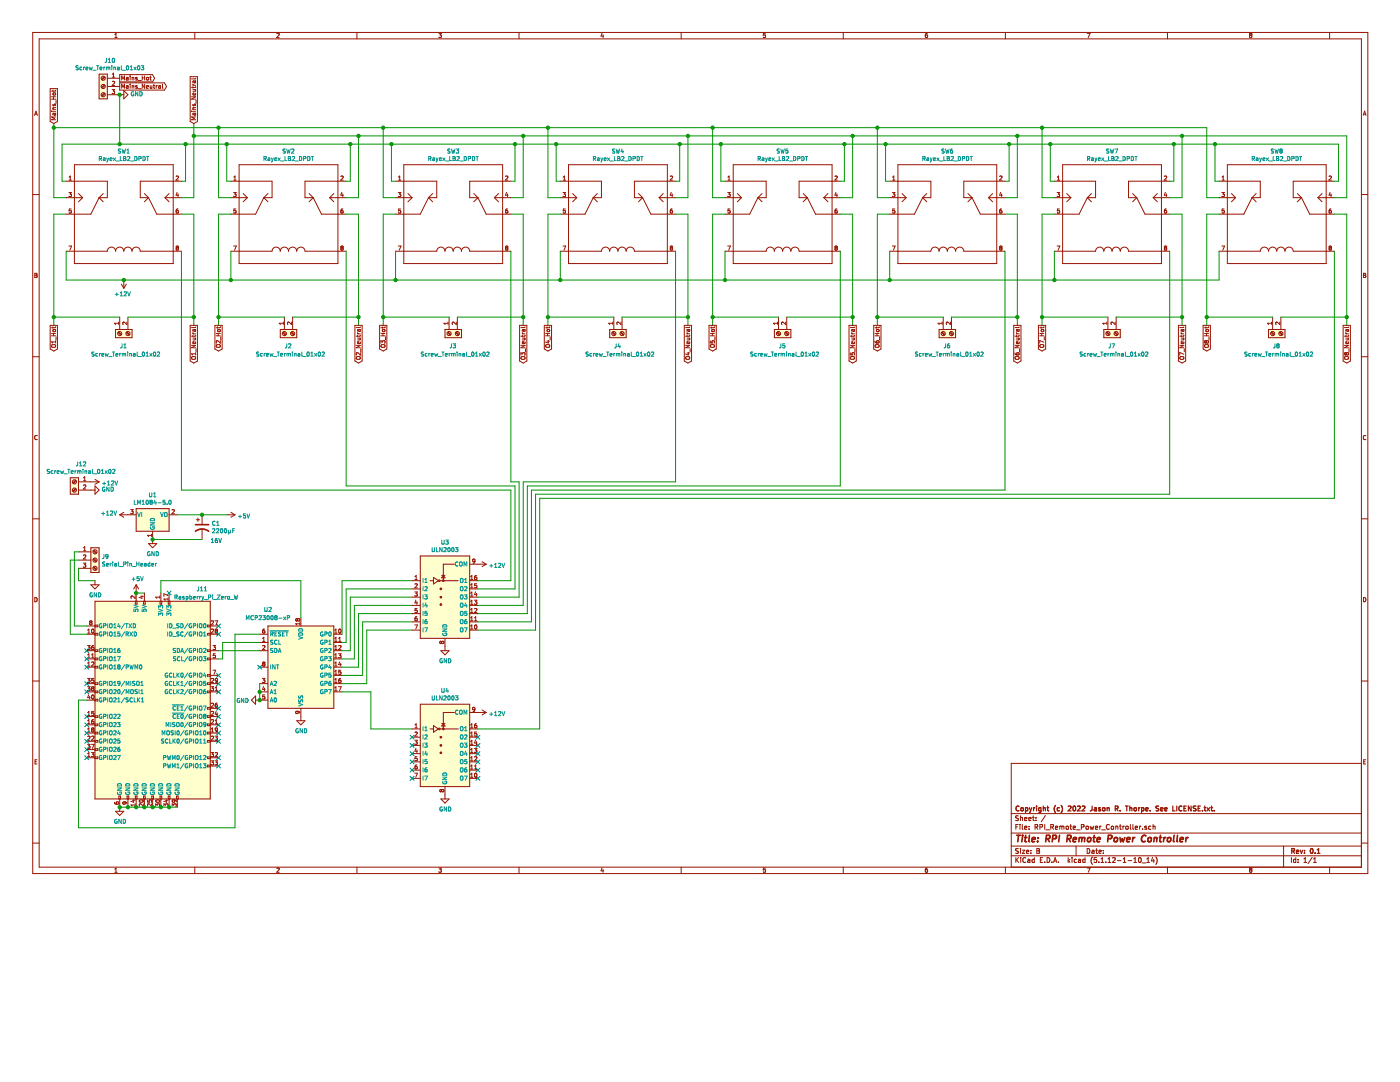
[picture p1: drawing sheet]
EESchema Schematic File Version 4
EELAYER 30 0
EELAYER END
$Descr B 17000 11000
encoding utf-8
Sheet 1 1
Title "RPI Remote Power Controller"
Date ""
Rev "0.1"
Comp "Copyright (c) 2022 Jason R. Thorpe. See LICENSE.txt."
Comment1 ""
Comment2 ""
Comment3 ""
Comment4 ""
$EndDescr
Wire Wire Line
	4150 7050 5000 7050
Wire Wire Line
	4200 7150 5000 7150
Wire Wire Line
	4250 7250 5000 7250
$Comp
L Regulator_Linear:LM1084-5.0 U1
U 1 1
P 1850 6250
F 0 "U1" H 1850 6492 50  0000 C CNN
F 1 "LM1084-5.0" H 1850 6401 50  0000 C CNN
F 2 "Package_TO_SOT_THT:TO-220-3_Vertical" H 1850 6500 50  0001 C CIN
F 3 "http://www.ti.com/lit/ds/symlink/lm1084.pdf" H 1850 6250 50  0001 C CNN
	1    1850 6250
	1    0    0    -1  
$EndComp
$Comp
L power:+12V #PWR0101
U 1 1
P 1550 6250
F 0 "#PWR0101" H 1550 6100 50  0001 C CNN
F 1 "+12V" V 1565 6378 50  0000 L CNN
F 2 "" H 1550 6250 50  0001 C CNN
F 3 "" H 1550 6250 50  0001 C CNN
	1    1550 6250
	0    -1   -1   0   
$EndComp
$Comp
L power:GND #PWR0102
U 1 1
P 1850 6550
F 0 "#PWR0102" H 1850 6300 50  0001 C CNN
F 1 "GND" H 1855 6377 50  0000 C CNN
F 2 "" H 1850 6550 50  0001 C CNN
F 3 "" H 1850 6550 50  0001 C CNN
	1    1850 6550
	1    0    0    -1  
$EndComp
$Comp
L power:+5V #PWR0103
U 1 1
P 2750 6250
F 0 "#PWR0103" H 2750 6100 50  0001 C CNN
F 1 "+5V" V 2765 6378 50  0000 L CNN
F 2 "" H 2750 6250 50  0001 C CNN
F 3 "" H 2750 6250 50  0001 C CNN
	1    2750 6250
	0    1    1    0   
$EndComp
$Comp
L Connector:Raspberry_Pi_2_3 J11
U 1 1
P 1850 8500
F 0 "J11" H 2450 9850 50  0000 C CNN
F 1 "Raspberry_Pi_Zero_W" H 2500 9750 50  0000 C CNN
F 2 "Connector_PinHeader_2.54mm:PinHeader_2x20_P2.54mm_Vertical" H 1850 8500 50  0001 C CNN
F 3 "https://www.raspberrypi.org/documentation/hardware/raspberrypi/schematics/rpi_SCH_3bplus_1p0_reduced.pdf" H 1850 8500 50  0001 C CNN
	1    1850 8500
	1    0    0    -1  
$EndComp
Wire Wire Line
	1750 7200 1650 7200
$Comp
L power:+5V #PWR0104
U 1 1
P 1650 7200
F 0 "#PWR0104" H 1650 7050 50  0001 C CNN
F 1 "+5V" H 1665 7373 50  0000 C CNN
F 2 "" H 1650 7200 50  0001 C CNN
F 3 "" H 1650 7200 50  0001 C CNN
	1    1650 7200
	1    0    0    -1  
$EndComp
Connection ~ 1650 7200
NoConn ~ 5800 9450
NoConn ~ 5800 9350
NoConn ~ 5800 9250
NoConn ~ 5800 9150
NoConn ~ 5800 9050
NoConn ~ 5800 8950
NoConn ~ 5000 9450
NoConn ~ 5000 9350
NoConn ~ 5000 9250
NoConn ~ 5000 9150
NoConn ~ 5000 9050
NoConn ~ 5000 8950
Wire Wire Line
	4500 8850 5000 8850
Wire Wire Line
	4500 8400 4500 8850
Wire Wire Line
	4150 8400 4500 8400
Wire Wire Line
	4450 7650 5000 7650
Wire Wire Line
	4450 8300 4450 7650
Wire Wire Line
	4150 8300 4450 8300
Wire Wire Line
	4400 7550 5000 7550
Wire Wire Line
	4400 8200 4400 7550
Wire Wire Line
	4150 8200 4400 8200
Wire Wire Line
	4350 7450 5000 7450
Wire Wire Line
	4350 8100 4350 7450
Wire Wire Line
	4150 8100 4350 8100
Wire Wire Line
	4300 7350 5000 7350
Wire Wire Line
	4300 8000 4300 7350
Wire Wire Line
	4150 8000 4300 8000
Wire Wire Line
	4250 7900 4250 7250
Wire Wire Line
	4150 7900 4250 7900
Wire Wire Line
	4200 7800 4200 7150
Wire Wire Line
	4150 7800 4200 7800
Wire Wire Line
	4150 7700 4150 7050
$Comp
L Interface_Expansion:MCP23008-xP U2
U 1 1
P 3650 8100
F 0 "U2" H 3250 8800 50  0000 C CNN
F 1 "MCP23008-xP" H 3250 8700 50  0000 C CNN
F 2 "Package_DIP:DIP-18_W7.62mm_Socket" H 3650 7050 50  0001 C CNN
F 3 "http://ww1.microchip.com/downloads/en/DeviceDoc/MCP23008-MCP23S08-Data-Sheet-20001919F.pdf" H 4950 6900 50  0001 C CNN
	1    3650 8100
	1    0    0    -1  
$EndComp
$Comp
L Transistor_Array:ULN2003 U4
U 1 1
P 5400 9050
F 0 "U4" H 5400 9717 50  0000 C CNN
F 1 "ULN2003" H 5400 9626 50  0000 C CNN
F 2 "Package_DIP:DIP-16_W7.62mm_Socket" H 5450 8500 50  0001 L CNN
F 3 "http://www.ti.com/lit/ds/symlink/uln2003a.pdf" H 5500 8850 50  0001 C CNN
	1    5400 9050
	1    0    0    -1  
$EndComp
$Comp
L Transistor_Array:ULN2003 U3
U 1 1
P 5400 7250
F 0 "U3" H 5400 7917 50  0000 C CNN
F 1 "ULN2003" H 5400 7826 50  0000 C CNN
F 2 "Package_DIP:DIP-16_W7.62mm_Socket" H 5450 6700 50  0001 L CNN
F 3 "http://www.ti.com/lit/ds/symlink/uln2003a.pdf" H 5500 7050 50  0001 C CNN
	1    5400 7250
	1    0    0    -1  
$EndComp
NoConn ~ 2050 7200
$Comp
L power:GND #PWR0105
U 1 1
P 5400 7850
F 0 "#PWR0105" H 5400 7600 50  0001 C CNN
F 1 "GND" H 5405 7677 50  0000 C CNN
F 2 "" H 5400 7850 50  0001 C CNN
F 3 "" H 5400 7850 50  0001 C CNN
	1    5400 7850
	1    0    0    -1  
$EndComp
$Comp
L power:GND #PWR0106
U 1 1
P 5400 9650
F 0 "#PWR0106" H 5400 9400 50  0001 C CNN
F 1 "GND" H 5405 9477 50  0000 C CNN
F 2 "" H 5400 9650 50  0001 C CNN
F 3 "" H 5400 9650 50  0001 C CNN
	1    5400 9650
	1    0    0    -1  
$EndComp
Wire Wire Line
	2150 9800 2050 9800
Wire Wire Line
	2050 9800 1950 9800
Connection ~ 2050 9800
Wire Wire Line
	1950 9800 1850 9800
Connection ~ 1950 9800
Wire Wire Line
	1850 9800 1750 9800
Connection ~ 1850 9800
Wire Wire Line
	1750 9800 1650 9800
Connection ~ 1750 9800
Wire Wire Line
	1650 9800 1550 9800
Connection ~ 1650 9800
Wire Wire Line
	1550 9800 1450 9800
Connection ~ 1550 9800
$Comp
L power:GND #PWR0107
U 1 1
P 1450 9800
F 0 "#PWR0107" H 1450 9550 50  0001 C CNN
F 1 "GND" H 1455 9627 50  0000 C CNN
F 2 "" H 1450 9800 50  0001 C CNN
F 3 "" H 1450 9800 50  0001 C CNN
	1    1450 9800
	1    0    0    -1  
$EndComp
Connection ~ 1450 9800
$Comp
L power:+12V #PWR0108
U 1 1
P 5800 6850
F 0 "#PWR0108" H 5800 6700 50  0001 C CNN
F 1 "+12V" V 5815 6978 50  0000 L CNN
F 2 "" H 5800 6850 50  0001 C CNN
F 3 "" H 5800 6850 50  0001 C CNN
	1    5800 6850
	0    1    1    0   
$EndComp
$Comp
L power:+12V #PWR0109
U 1 1
P 5800 8650
F 0 "#PWR0109" H 5800 8500 50  0001 C CNN
F 1 "+12V" V 5815 8778 50  0000 L CNN
F 2 "" H 5800 8650 50  0001 C CNN
F 3 "" H 5800 8650 50  0001 C CNN
	1    5800 8650
	0    1    1    0   
$EndComp
Wire Wire Line
	2650 7900 3150 7900
Wire Wire Line
	2650 8000 2700 8000
Wire Wire Line
	2700 8000 2700 7800
Wire Wire Line
	2700 7800 3150 7800
$Comp
L power:GND #PWR0110
U 1 1
P 3650 8700
F 0 "#PWR0110" H 3650 8450 50  0001 C CNN
F 1 "GND" H 3655 8527 50  0000 C CNN
F 2 "" H 3650 8700 50  0001 C CNN
F 3 "" H 3650 8700 50  0001 C CNN
	1    3650 8700
	1    0    0    -1  
$EndComp
Wire Wire Line
	1950 7200 1950 7050
Wire Wire Line
	3650 7050 3650 7500
NoConn ~ 3150 8100
Wire Wire Line
	3150 8300 3150 8400
Wire Wire Line
	3150 8500 3150 8400
Connection ~ 3150 8400
$Comp
L power:GND #PWR0111
U 1 1
P 3150 8500
F 0 "#PWR0111" H 3150 8250 50  0001 C CNN
F 1 "GND" V 3155 8372 50  0000 R CNN
F 2 "" H 3150 8500 50  0001 C CNN
F 3 "" H 3150 8500 50  0001 C CNN
	1    3150 8500
	0    1    1    0   
$EndComp
Connection ~ 3150 8500
Text GLabel 1450 950  2    50   Output ~ 0
Mains_Hot
Text GLabel 1450 1050 2    50   Output ~ 0
Mains_Neutral
$Comp
L power:GND #PWR0112
U 1 1
P 1450 1150
F 0 "#PWR0112" H 1450 900 50  0001 C CNN
F 1 "GND" V 1455 1022 50  0000 R CNN
F 2 "" H 1450 1150 50  0001 C CNN
F 3 "" H 1450 1150 50  0001 C CNN
	1    1450 1150
	0    -1   -1   0   
$EndComp
$Comp
L Connector:Screw_Terminal_01x03 J9
U 1 1
P 1150 6800
F 0 "J9" H 1230 6842 50  0000 L CNN
F 1 "Serial_Pin_Header" H 1230 6751 50  0000 L CNN
F 2 "Connector_PinHeader_2.54mm:PinHeader_1x03_P2.54mm_Vertical" H 1150 6800 50  0001 C CNN
F 3 "~" H 1150 6800 50  0001 C CNN
	1    1150 6800
	1    0    0    -1  
$EndComp
Wire Wire Line
	1050 7600 900  7600
Wire Wire Line
	900  7600 900  6700
Wire Wire Line
	900  6700 950  6700
Wire Wire Line
	1050 7700 850  7700
Wire Wire Line
	850  7700 850  6800
Wire Wire Line
	850  6800 950  6800
$Comp
L power:GND #PWR0113
U 1 1
P 1150 7050
F 0 "#PWR0113" H 1150 6800 50  0001 C CNN
F 1 "GND" H 1155 6877 50  0000 C CNN
F 2 "" H 1150 7050 50  0001 C CNN
F 3 "" H 1150 7050 50  0001 C CNN
	1    1150 7050
	1    0    0    -1  
$EndComp
Wire Wire Line
	950  6900 950  7050
Wire Wire Line
	950  7050 1150 7050
$Comp
L jrt-Relays:Rayex_LB2_DPDT SW1
U 1 1
P 1500 2600
F 0 "SW1" H 1500 3365 50  0000 C CNN
F 1 "Rayex_LB2_DPDT" H 1500 3274 50  0000 C CNN
F 2 "jrt-Relays:Rayex-LB2-lug" H 1500 1800 50  0001 C CNN
F 3 "https://www.jameco.com/Jameco/Products/ProdDS/172719.pdf" H 1500 2600 50  0001 C CNN
	1    1500 2600
	1    0    0    -1  
$EndComp
$Comp
L jrt-Relays:Rayex_LB2_DPDT SW2
U 1 1
P 3500 2600
F 0 "SW2" H 3500 3365 50  0000 C CNN
F 1 "Rayex_LB2_DPDT" H 3500 3274 50  0000 C CNN
F 2 "jrt-Relays:Rayex-LB2-lug" H 3500 1800 50  0001 C CNN
F 3 "https://www.jameco.com/Jameco/Products/ProdDS/172719.pdf" H 3500 2600 50  0001 C CNN
	1    3500 2600
	1    0    0    -1  
$EndComp
$Comp
L jrt-Relays:Rayex_LB2_DPDT SW3
U 1 1
P 5500 2600
F 0 "SW3" H 5500 3365 50  0000 C CNN
F 1 "Rayex_LB2_DPDT" H 5500 3274 50  0000 C CNN
F 2 "jrt-Relays:Rayex-LB2-lug" H 5500 1800 50  0001 C CNN
F 3 "https://www.jameco.com/Jameco/Products/ProdDS/172719.pdf" H 5500 2600 50  0001 C CNN
	1    5500 2600
	1    0    0    -1  
$EndComp
$Comp
L jrt-Relays:Rayex_LB2_DPDT SW4
U 1 1
P 7500 2600
F 0 "SW4" H 7500 3365 50  0000 C CNN
F 1 "Rayex_LB2_DPDT" H 7500 3274 50  0000 C CNN
F 2 "jrt-Relays:Rayex-LB2-lug" H 7500 1800 50  0001 C CNN
F 3 "https://www.jameco.com/Jameco/Products/ProdDS/172719.pdf" H 7500 2600 50  0001 C CNN
	1    7500 2600
	1    0    0    -1  
$EndComp
$Comp
L jrt-Relays:Rayex_LB2_DPDT SW5
U 1 1
P 9500 2600
F 0 "SW5" H 9500 3365 50  0000 C CNN
F 1 "Rayex_LB2_DPDT" H 9500 3274 50  0000 C CNN
F 2 "jrt-Relays:Rayex-LB2-lug" H 9500 1800 50  0001 C CNN
F 3 "https://www.jameco.com/Jameco/Products/ProdDS/172719.pdf" H 9500 2600 50  0001 C CNN
	1    9500 2600
	1    0    0    -1  
$EndComp
$Comp
L jrt-Relays:Rayex_LB2_DPDT SW6
U 1 1
P 11500 2600
F 0 "SW6" H 11500 3365 50  0000 C CNN
F 1 "Rayex_LB2_DPDT" H 11500 3274 50  0000 C CNN
F 2 "jrt-Relays:Rayex-LB2-lug" H 11500 1800 50  0001 C CNN
F 3 "https://www.jameco.com/Jameco/Products/ProdDS/172719.pdf" H 11500 2600 50  0001 C CNN
	1    11500 2600
	1    0    0    -1  
$EndComp
$Comp
L jrt-Relays:Rayex_LB2_DPDT SW7
U 1 1
P 13500 2600
F 0 "SW7" H 13500 3365 50  0000 C CNN
F 1 "Rayex_LB2_DPDT" H 13500 3274 50  0000 C CNN
F 2 "jrt-Relays:Rayex-LB2-lug" H 13500 1800 50  0001 C CNN
F 3 "https://www.jameco.com/Jameco/Products/ProdDS/172719.pdf" H 13500 2600 50  0001 C CNN
	1    13500 2600
	1    0    0    -1  
$EndComp
$Comp
L jrt-Relays:Rayex_LB2_DPDT SW8
U 1 1
P 15500 2600
F 0 "SW8" H 15500 3365 50  0000 C CNN
F 1 "Rayex_LB2_DPDT" H 15500 3274 50  0000 C CNN
F 2 "jrt-Relays:Rayex-LB2-lug" H 15500 1800 50  0001 C CNN
F 3 "https://www.jameco.com/Jameco/Products/ProdDS/172719.pdf" H 15500 2600 50  0001 C CNN
	1    15500 2600
	1    0    0    -1  
$EndComp
Text GLabel 650  1500 1    50   Input ~ 0
Mains_Hot
Text GLabel 2350 1500 1    50   Input ~ 0
Mains_Neutral
Wire Wire Line
	650  1500 650  1550
Wire Wire Line
	650  2400 800  2400
Wire Wire Line
	2350 1500 2350 1650
Wire Wire Line
	2350 2400 2200 2400
Wire Wire Line
	650  1550 2650 1550
Wire Wire Line
	2650 1550 2650 2400
Wire Wire Line
	2650 2400 2800 2400
Connection ~ 650  1550
Wire Wire Line
	650  1550 650  2400
Wire Wire Line
	2650 1550 4650 1550
Wire Wire Line
	4650 1550 4650 2400
Wire Wire Line
	4650 2400 4800 2400
Connection ~ 2650 1550
Wire Wire Line
	4650 1550 6650 1550
Wire Wire Line
	6650 1550 6650 2400
Wire Wire Line
	6650 2400 6800 2400
Connection ~ 4650 1550
Wire Wire Line
	6650 1550 8650 1550
Wire Wire Line
	8650 1550 8650 2400
Wire Wire Line
	8650 2400 8800 2400
Connection ~ 6650 1550
Wire Wire Line
	8650 1550 10650 1550
Wire Wire Line
	10650 1550 10650 2400
Wire Wire Line
	10650 2400 10800 2400
Connection ~ 8650 1550
Wire Wire Line
	10650 1550 12650 1550
Wire Wire Line
	12650 1550 12650 2400
Wire Wire Line
	12650 2400 12800 2400
Connection ~ 10650 1550
Wire Wire Line
	12650 1550 14650 1550
Wire Wire Line
	14650 1550 14650 2400
Wire Wire Line
	14650 2400 14800 2400
Connection ~ 12650 1550
Wire Wire Line
	2350 1650 4350 1650
Wire Wire Line
	4350 1650 4350 2400
Wire Wire Line
	4350 2400 4200 2400
Connection ~ 2350 1650
Wire Wire Line
	2350 1650 2350 2400
Wire Wire Line
	4350 1650 6350 1650
Wire Wire Line
	6350 1650 6350 2400
Wire Wire Line
	6350 2400 6200 2400
Connection ~ 4350 1650
Wire Wire Line
	6350 1650 8350 1650
Wire Wire Line
	8350 1650 8350 2400
Wire Wire Line
	8350 2400 8200 2400
Connection ~ 6350 1650
Wire Wire Line
	8350 1650 10350 1650
Wire Wire Line
	10350 1650 10350 2400
Wire Wire Line
	10350 2400 10200 2400
Connection ~ 8350 1650
Wire Wire Line
	10350 1650 12350 1650
Wire Wire Line
	12350 1650 12350 2400
Wire Wire Line
	12350 2400 12200 2400
Connection ~ 10350 1650
Wire Wire Line
	12350 1650 14350 1650
Wire Wire Line
	14350 1650 14350 2400
Wire Wire Line
	14350 2400 14200 2400
Connection ~ 12350 1650
Wire Wire Line
	14350 1650 16350 1650
Wire Wire Line
	16350 1650 16350 2400
Wire Wire Line
	16350 2400 16200 2400
Connection ~ 14350 1650
$Comp
L power:+12V #PWR0114
U 1 1
P 1500 3400
F 0 "#PWR0114" H 1500 3250 50  0001 C CNN
F 1 "+12V" H 1515 3573 50  0000 C CNN
F 2 "" H 1500 3400 50  0001 C CNN
F 3 "" H 1500 3400 50  0001 C CNN
	1    1500 3400
	-1   0    0    1   
$EndComp
Wire Wire Line
	800  3050 800  3400
Wire Wire Line
	800  3400 1500 3400
Wire Wire Line
	2800 3050 2800 3400
Wire Wire Line
	2800 3400 1500 3400
Connection ~ 1500 3400
Wire Wire Line
	4800 3050 4800 3400
Wire Wire Line
	4800 3400 2800 3400
Connection ~ 2800 3400
Wire Wire Line
	6800 3050 6800 3400
Wire Wire Line
	6800 3400 4800 3400
Connection ~ 4800 3400
Wire Wire Line
	8800 3050 8800 3400
Wire Wire Line
	8800 3400 6800 3400
Connection ~ 6800 3400
Wire Wire Line
	10800 3050 10800 3400
Wire Wire Line
	10800 3400 8800 3400
Connection ~ 8800 3400
Wire Wire Line
	12800 3050 12800 3400
Wire Wire Line
	12800 3400 10800 3400
Connection ~ 10800 3400
Wire Wire Line
	14800 3050 14800 3400
Wire Wire Line
	14800 3400 12800 3400
Connection ~ 12800 3400
Wire Wire Line
	800  2600 650  2600
Wire Wire Line
	650  2600 650  3850
Wire Wire Line
	650  3850 1450 3850
Wire Wire Line
	2200 2600 2350 2600
Wire Wire Line
	2350 2600 2350 3850
Wire Wire Line
	2350 3850 1550 3850
Wire Wire Line
	2800 2600 2650 2600
Wire Wire Line
	2650 2600 2650 3850
Wire Wire Line
	2650 3850 3450 3850
Wire Wire Line
	4200 2600 4350 2600
Wire Wire Line
	4350 2600 4350 3850
Wire Wire Line
	4350 3850 3550 3850
$Comp
L Connector:Screw_Terminal_01x02 J3
U 1 1
P 5450 4050
F 0 "J3" V 5600 4050 50  0000 R CNN
F 1 "Screw_Terminal_01x02" V 5700 4400 50  0000 R CNN
F 2 "jrt-TerminalBlocks:TE_AMP-2_P10.16mm" H 5450 4050 50  0001 C CNN
F 3 "~" H 5450 4050 50  0001 C CNN
	1    5450 4050
	0    -1   1    0   
$EndComp
Wire Wire Line
	4800 2600 4650 2600
Wire Wire Line
	4650 2600 4650 3850
Wire Wire Line
	4650 3850 5450 3850
Wire Wire Line
	6200 2600 6350 2600
Wire Wire Line
	6350 2600 6350 3850
Wire Wire Line
	6350 3850 5550 3850
$Comp
L Connector:Screw_Terminal_01x02 J4
U 1 1
P 7450 4050
F 0 "J4" V 7600 4050 50  0000 R CNN
F 1 "Screw_Terminal_01x02" V 7700 4400 50  0000 R CNN
F 2 "jrt-TerminalBlocks:TE_AMP-2_P10.16mm" H 7450 4050 50  0001 C CNN
F 3 "~" H 7450 4050 50  0001 C CNN
	1    7450 4050
	0    -1   1    0   
$EndComp
Wire Wire Line
	6800 2600 6650 2600
Wire Wire Line
	6650 2600 6650 3850
Wire Wire Line
	6650 3850 7450 3850
Wire Wire Line
	8200 2600 8350 2600
Wire Wire Line
	8350 2600 8350 3850
Wire Wire Line
	8350 3850 7550 3850
$Comp
L Connector:Screw_Terminal_01x02 J5
U 1 1
P 9450 4050
F 0 "J5" V 9600 4050 50  0000 R CNN
F 1 "Screw_Terminal_01x02" V 9700 4400 50  0000 R CNN
F 2 "jrt-TerminalBlocks:TE_AMP-2_P10.16mm" H 9450 4050 50  0001 C CNN
F 3 "~" H 9450 4050 50  0001 C CNN
	1    9450 4050
	0    -1   1    0   
$EndComp
Wire Wire Line
	8800 2600 8650 2600
Wire Wire Line
	8650 2600 8650 3850
Wire Wire Line
	8650 3850 9450 3850
Wire Wire Line
	10200 2600 10350 2600
Wire Wire Line
	10350 2600 10350 3850
Wire Wire Line
	10350 3850 9550 3850
$Comp
L Connector:Screw_Terminal_01x02 J6
U 1 1
P 11450 4050
F 0 "J6" V 11600 4050 50  0000 R CNN
F 1 "Screw_Terminal_01x02" V 11700 4400 50  0000 R CNN
F 2 "jrt-TerminalBlocks:TE_AMP-2_P10.16mm" H 11450 4050 50  0001 C CNN
F 3 "~" H 11450 4050 50  0001 C CNN
	1    11450 4050
	0    -1   1    0   
$EndComp
Wire Wire Line
	10800 2600 10650 2600
Wire Wire Line
	10650 2600 10650 3850
Wire Wire Line
	10650 3850 11450 3850
Wire Wire Line
	12200 2600 12350 2600
Wire Wire Line
	12350 2600 12350 3850
Wire Wire Line
	12350 3850 11550 3850
$Comp
L Connector:Screw_Terminal_01x02 J7
U 1 1
P 13450 4050
F 0 "J7" V 13600 4050 50  0000 R CNN
F 1 "Screw_Terminal_01x02" V 13700 4400 50  0000 R CNN
F 2 "jrt-TerminalBlocks:TE_AMP-2_P10.16mm" H 13450 4050 50  0001 C CNN
F 3 "~" H 13450 4050 50  0001 C CNN
	1    13450 4050
	0    -1   1    0   
$EndComp
Wire Wire Line
	12800 2600 12650 2600
Wire Wire Line
	12650 2600 12650 3850
Wire Wire Line
	12650 3850 13450 3850
Wire Wire Line
	14200 2600 14350 2600
Wire Wire Line
	14350 2600 14350 3850
Wire Wire Line
	14350 3850 13550 3850
$Comp
L Connector:Screw_Terminal_01x02 J8
U 1 1
P 15450 4050
F 0 "J8" V 15600 4050 50  0000 R CNN
F 1 "Screw_Terminal_01x02" V 15700 4400 50  0000 R CNN
F 2 "jrt-TerminalBlocks:TE_AMP-2_P10.16mm" H 15450 4050 50  0001 C CNN
F 3 "~" H 15450 4050 50  0001 C CNN
	1    15450 4050
	0    -1   1    0   
$EndComp
Wire Wire Line
	14800 2600 14650 2600
Wire Wire Line
	14650 2600 14650 3850
Wire Wire Line
	14650 3850 15450 3850
Wire Wire Line
	16200 2600 16350 2600
Wire Wire Line
	16350 2600 16350 3850
Wire Wire Line
	16350 3850 15550 3850
Wire Wire Line
	800  2200 750  2200
Wire Wire Line
	750  2200 750  1750
Wire Wire Line
	750  1750 1450 1750
Wire Wire Line
	2250 1750 2250 2200
Wire Wire Line
	2250 2200 2200 2200
Wire Wire Line
	2250 1750 2750 1750
Wire Wire Line
	2750 1750 2750 2200
Wire Wire Line
	2750 2200 2800 2200
Connection ~ 2250 1750
Wire Wire Line
	2750 1750 4250 1750
Wire Wire Line
	4250 1750 4250 2200
Wire Wire Line
	4250 2200 4200 2200
Connection ~ 2750 1750
Wire Wire Line
	4250 1750 4750 1750
Wire Wire Line
	4750 1750 4750 2200
Wire Wire Line
	4750 2200 4800 2200
Connection ~ 4250 1750
Wire Wire Line
	4750 1750 6250 1750
Wire Wire Line
	6250 1750 6250 2200
Wire Wire Line
	6250 2200 6200 2200
Connection ~ 4750 1750
Wire Wire Line
	6250 1750 6750 1750
Wire Wire Line
	6750 1750 6750 2200
Wire Wire Line
	6750 2200 6800 2200
Connection ~ 6250 1750
Wire Wire Line
	6750 1750 8250 1750
Wire Wire Line
	8250 1750 8250 2200
Wire Wire Line
	8250 2200 8200 2200
Connection ~ 6750 1750
Wire Wire Line
	8250 1750 8750 1750
Wire Wire Line
	8750 1750 8750 2200
Wire Wire Line
	8750 2200 8800 2200
Connection ~ 8250 1750
Wire Wire Line
	8750 1750 10250 1750
Wire Wire Line
	10250 1750 10250 2200
Wire Wire Line
	10250 2200 10200 2200
Connection ~ 8750 1750
Wire Wire Line
	10250 1750 10750 1750
Wire Wire Line
	10750 1750 10750 2200
Wire Wire Line
	10750 2200 10800 2200
Connection ~ 10250 1750
Wire Wire Line
	10750 1750 12250 1750
Wire Wire Line
	12250 1750 12250 2200
Wire Wire Line
	12250 2200 12200 2200
Connection ~ 10750 1750
Wire Wire Line
	12250 1750 12750 1750
Wire Wire Line
	12750 1750 12750 2200
Wire Wire Line
	12750 2200 12800 2200
Connection ~ 12250 1750
Wire Wire Line
	12750 1750 14250 1750
Wire Wire Line
	14250 1750 14250 2200
Wire Wire Line
	14250 2200 14200 2200
Connection ~ 12750 1750
Wire Wire Line
	14250 1750 14750 1750
Wire Wire Line
	14750 1750 14750 2200
Wire Wire Line
	14750 2200 14800 2200
Connection ~ 14250 1750
Wire Wire Line
	14750 1750 16250 1750
Wire Wire Line
	16250 1750 16250 2200
Wire Wire Line
	16250 2200 16200 2200
Connection ~ 14750 1750
Wire Wire Line
	1450 1150 1450 1750
Connection ~ 1450 1150
Connection ~ 1450 1750
Wire Wire Line
	1450 1750 2250 1750
Wire Wire Line
	2200 3050 2200 5950
Wire Wire Line
	2200 5950 6200 5950
Wire Wire Line
	6200 5950 6200 7050
Wire Wire Line
	6200 7050 5800 7050
Wire Wire Line
	4200 3050 4200 5900
Wire Wire Line
	4200 5900 6250 5900
Wire Wire Line
	6250 5900 6250 7150
Wire Wire Line
	6250 7150 5800 7150
Wire Wire Line
	6200 3050 6200 5850
Wire Wire Line
	6200 5850 6300 5850
Wire Wire Line
	6300 5850 6300 7250
Wire Wire Line
	6300 7250 5800 7250
Wire Wire Line
	8200 3050 8200 5850
Wire Wire Line
	8200 5850 6350 5850
Wire Wire Line
	6350 5850 6350 7350
Wire Wire Line
	6350 7350 5800 7350
Wire Wire Line
	10200 3050 10200 5900
Wire Wire Line
	10200 5900 6400 5900
Wire Wire Line
	6400 5900 6400 7450
Wire Wire Line
	6400 7450 5800 7450
Wire Wire Line
	12200 3050 12200 5950
Wire Wire Line
	12200 5950 6450 5950
Wire Wire Line
	6450 5950 6450 7550
Wire Wire Line
	6450 7550 5800 7550
Wire Wire Line
	14200 3050 14200 6000
Wire Wire Line
	14200 6000 6500 6000
Wire Wire Line
	6500 6000 6500 7650
Wire Wire Line
	6500 7650 5800 7650
Wire Wire Line
	16200 3050 16200 6050
Wire Wire Line
	16200 6050 6550 6050
Wire Wire Line
	6550 6050 6550 8850
Wire Wire Line
	6550 8850 5800 8850
NoConn ~ 1050 7900
NoConn ~ 1050 8000
NoConn ~ 1050 8100
NoConn ~ 1050 8300
NoConn ~ 1050 8400
NoConn ~ 1050 8700
NoConn ~ 1050 8800
NoConn ~ 1050 8900
NoConn ~ 1050 9000
NoConn ~ 1050 9100
NoConn ~ 1050 9200
NoConn ~ 2650 8200
NoConn ~ 2650 8300
NoConn ~ 2650 8400
NoConn ~ 2650 8600
NoConn ~ 2650 8700
NoConn ~ 2650 8800
NoConn ~ 2650 8900
NoConn ~ 2650 9000
NoConn ~ 2650 9200
NoConn ~ 2650 9300
NoConn ~ 2650 7600
NoConn ~ 2650 7700
$Comp
L Connector:Screw_Terminal_01x02 J2
U 1 1
P 3450 4050
F 0 "J2" V 3600 4050 50  0000 R CNN
F 1 "Screw_Terminal_01x02" V 3700 4400 50  0000 R CNN
F 2 "jrt-TerminalBlocks:TE_AMP-2_P10.16mm" H 3450 4050 50  0001 C CNN
F 3 "~" H 3450 4050 50  0001 C CNN
	1    3450 4050
	0    -1   1    0   
$EndComp
$Comp
L Connector:Screw_Terminal_01x02 J1
U 1 1
P 1450 4050
F 0 "J1" V 1600 4050 50  0000 R CNN
F 1 "Screw_Terminal_01x02" V 1700 4400 50  0000 R CNN
F 2 "jrt-TerminalBlocks:TE_AMP-2_P10.16mm" H 1450 4050 50  0001 C CNN
F 3 "~" H 1450 4050 50  0001 C CNN
	1    1450 4050
	0    -1   1    0   
$EndComp
$Comp
L Connector:Screw_Terminal_01x03 J10
U 1 1
P 1250 1050
F 0 "J10" H 1168 1367 50  0000 C CNN
F 1 "Screw_Terminal_01x03" H 1168 1276 50  0000 C CNN
F 2 "jrt-TerminalBlocks:TE_AMP-3_P10.16mm" H 1250 1050 50  0001 C CNN
F 3 "~" H 1250 1050 50  0001 C CNN
	1    1250 1050
	-1   0    0    -1  
$EndComp
Text GLabel 650  3950 3    50   Output ~ 0
O1_Hot
Text GLabel 2350 3950 3    50   Output ~ 0
O1_Neutral
Text GLabel 2650 3950 3    50   Output ~ 0
O2_Hot
Text GLabel 4350 3950 3    50   Output ~ 0
O2_Neutral
Text GLabel 4650 3950 3    50   Output ~ 0
O3_Hot
Text GLabel 6350 3950 3    50   Output ~ 0
O3_Neutral
Text GLabel 6650 3950 3    50   Output ~ 0
O4_Hot
Text GLabel 8350 3950 3    50   Output ~ 0
O4_Neutral
Text GLabel 8650 3950 3    50   Output ~ 0
O5_Hot
Text GLabel 10350 3950 3    50   Output ~ 0
O5_Neutral
Text GLabel 10650 3950 3    50   Output ~ 0
O6_Hot
Text GLabel 12350 3950 3    50   Output ~ 0
O6_Neutral
Text GLabel 12650 3950 3    50   Output ~ 0
O7_Hot
Text GLabel 14350 3950 3    50   Output ~ 0
O7_Neutral
Text GLabel 14650 3950 3    50   Output ~ 0
O8_Hot
Text GLabel 16350 3950 3    50   Output ~ 0
O8_Neutral
Wire Wire Line
	16350 3850 16350 3950
Connection ~ 16350 3850
Wire Wire Line
	14650 3850 14650 3950
Connection ~ 14650 3850
Wire Wire Line
	14350 3850 14350 3950
Connection ~ 14350 3850
Wire Wire Line
	12650 3850 12650 3950
Connection ~ 12650 3850
Wire Wire Line
	12350 3850 12350 3950
Connection ~ 12350 3850
Wire Wire Line
	10650 3850 10650 3950
Connection ~ 10650 3850
Wire Wire Line
	10350 3850 10350 3950
Connection ~ 10350 3850
Wire Wire Line
	8650 3850 8650 3950
Connection ~ 8650 3850
Wire Wire Line
	8350 3850 8350 3950
Connection ~ 8350 3850
Wire Wire Line
	6650 3850 6650 3950
Connection ~ 6650 3850
Wire Wire Line
	6350 3850 6350 3950
Connection ~ 6350 3850
Wire Wire Line
	4650 3850 4650 3950
Connection ~ 4650 3850
Wire Wire Line
	4350 3850 4350 3950
Connection ~ 4350 3850
Wire Wire Line
	2650 3850 2650 3950
Connection ~ 2650 3850
Wire Wire Line
	2350 3850 2350 3950
Connection ~ 2350 3850
Wire Wire Line
	650  3850 650  3950
Connection ~ 650  3850
$Comp
L Device:CP1 C1
U 1 1
P 2450 6400
F 0 "C1" H 2565 6446 50  0000 L CNN
F 1 "2200µF" H 2565 6355 50  0000 L CNN
F 2 "Capacitor_THT:CP_Radial_D13.0mm_P5.00mm" H 2450 6400 50  0001 C CNN
F 3 "~" H 2450 6400 50  0001 C CNN
F 4 "710-860040378015" H 2450 6400 50  0001 C CNN "Mouser"
	1    2450 6400
	1    0    0    -1  
$EndComp
Wire Wire Line
	2150 6250 2450 6250
Wire Wire Line
	2450 6250 2750 6250
Connection ~ 2450 6250
Wire Wire Line
	2450 6550 1850 6550
Connection ~ 1850 6550
Text Notes 2550 6600 0    50   ~ 0
16V
$Comp
L Connector:Screw_Terminal_01x02 J12
U 1 1
P 900 5850
F 0 "J12" H 818 6067 50  0000 C CNN
F 1 "Screw_Terminal_01x02" H 818 5976 50  0000 C CNN
F 2 "TerminalBlock:TerminalBlock_bornier-2_P5.08mm" H 900 5850 50  0001 C CNN
F 3 "~" H 900 5850 50  0001 C CNN
	1    900  5850
	-1   0    0    -1  
$EndComp
$Comp
L power:+12V #PWR0115
U 1 1
P 1100 5850
F 0 "#PWR0115" H 1100 5700 50  0001 C CNN
F 1 "+12V" V 1115 5978 50  0000 L CNN
F 2 "" H 1100 5850 50  0001 C CNN
F 3 "" H 1100 5850 50  0001 C CNN
	1    1100 5850
	0    1    1    0   
$EndComp
$Comp
L power:GND #PWR0116
U 1 1
P 1100 5950
F 0 "#PWR0116" H 1100 5700 50  0001 C CNN
F 1 "GND" V 1105 5822 50  0000 R CNN
F 2 "" H 1100 5950 50  0001 C CNN
F 3 "" H 1100 5950 50  0001 C CNN
	1    1100 5950
	0    -1   -1   0   
$EndComp
Wire Wire Line
	1950 7050 3650 7050
Wire Wire Line
	1050 8500 950  8500
Wire Wire Line
	950  8500 950  10050
Wire Wire Line
	950  10050 2850 10050
Wire Wire Line
	2850 10050 2850 7700
Wire Wire Line
	2850 7700 3150 7700
$EndSCHEMATC
